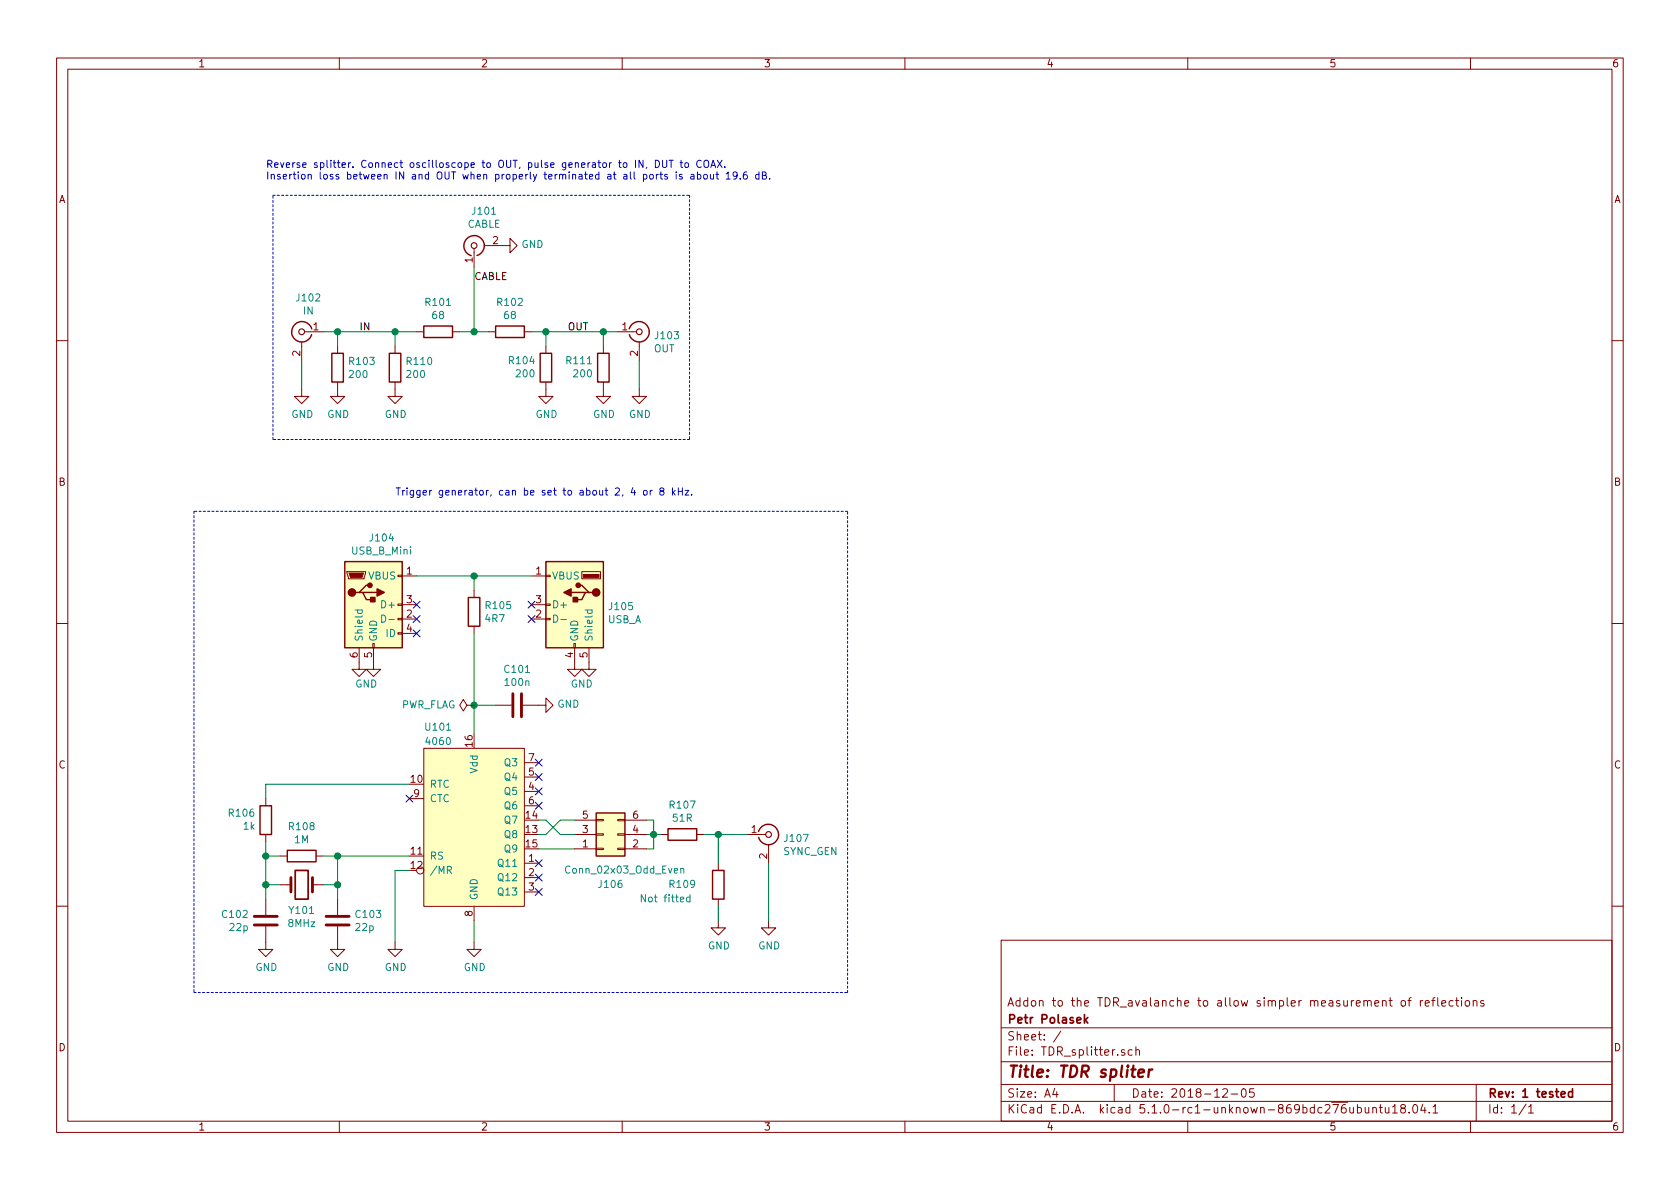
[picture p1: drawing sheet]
EESchema Schematic File Version 4
LIBS:TDR_splitter-cache
EELAYER 29 0
EELAYER END
$Descr A4 11693 8268
encoding utf-8
Sheet 1 1
Title "TDR spliter"
Date "2018-12-05"
Rev "1 tested"
Comp "Petr Polasek"
Comment1 "Addon to the TDR_avalanche to allow simpler measurement of reflections"
Comment2 ""
Comment3 ""
Comment4 ""
$EndDescr
$Comp
L kicad_petr_inherited:Conn_Coaxial J102
U 1 1
P 2100 2300
F 0 "J102" H 2053 2538 50  0000 C CNN
F 1 "IN" H 2053 2447 50  0000 C CNN
F 2 "petr_kicad:Molex_SMA_Jack_Edge_Mount_Chinese" H 2100 2300 50  0001 C CNN
F 3 "" H 2100 2300 50  0001 C CNN
	1    2100 2300
	-1   0    0    -1  
$EndComp
$Comp
L Device:R R103
U 1 1
P 2350 2550
F 0 "R103" H 2420 2596 50  0000 L CNN
F 1 "200" H 2420 2505 50  0000 L CNN
F 2 "Resistor_SMD:R_0805_2012Metric_Pad1.15x1.40mm_HandSolder" V 2280 2550 50  0001 C CNN
F 3 "~" H 2350 2550 50  0001 C CNN
	1    2350 2550
	1    0    0    -1  
$EndComp
$Comp
L Device:R R101
U 1 1
P 3050 2300
F 0 "R101" V 2843 2300 50  0000 C CNN
F 1 "68" V 2934 2300 50  0000 C CNN
F 2 "Resistor_SMD:R_0805_2012Metric_Pad1.15x1.40mm_HandSolder" V 2980 2300 50  0001 C CNN
F 3 "~" H 3050 2300 50  0001 C CNN
	1    3050 2300
	0    1    1    0   
$EndComp
$Comp
L Device:R R102
U 1 1
P 3550 2300
F 0 "R102" V 3343 2300 50  0000 C CNN
F 1 "68" V 3434 2300 50  0000 C CNN
F 2 "Resistor_SMD:R_0805_2012Metric_Pad1.15x1.40mm_HandSolder" V 3480 2300 50  0001 C CNN
F 3 "~" H 3550 2300 50  0001 C CNN
	1    3550 2300
	0    1    1    0   
$EndComp
$Comp
L Device:R R104
U 1 1
P 3800 2550
F 0 "R104" H 3869 2504 50  0000 L CNN
F 1 "200" H 3869 2595 50  0000 L CNN
F 2 "Resistor_SMD:R_0805_2012Metric_Pad1.15x1.40mm_HandSolder" V 3730 2550 50  0001 C CNN
F 3 "~" H 3800 2550 50  0001 C CNN
	1    3800 2550
	-1   0    0    1   
$EndComp
$Comp
L power:GND #PWR0104
U 1 1
P 3800 2700
F 0 "#PWR0104" H 3800 2450 50  0001 C CNN
F 1 "GND" H 3805 2527 50  0000 C CNN
F 2 "" H 3800 2700 50  0001 C CNN
F 3 "" H 3800 2700 50  0001 C CNN
	1    3800 2700
	1    0    0    -1  
$EndComp
$Comp
L power:GND #PWR0103
U 1 1
P 2350 2700
F 0 "#PWR0103" H 2350 2450 50  0001 C CNN
F 1 "GND" H 2355 2527 50  0000 C CNN
F 2 "" H 2350 2700 50  0001 C CNN
F 3 "" H 2350 2700 50  0001 C CNN
	1    2350 2700
	1    0    0    -1  
$EndComp
$Comp
L power:GND #PWR0102
U 1 1
P 2100 2700
F 0 "#PWR0102" H 2100 2450 50  0001 C CNN
F 1 "GND" H 2105 2527 50  0000 C CNN
F 2 "" H 2100 2700 50  0001 C CNN
F 3 "" H 2100 2700 50  0001 C CNN
	1    2100 2700
	1    0    0    -1  
$EndComp
Wire Wire Line
	2100 2500 2100 2700
Wire Wire Line
	2250 2300 2350 2300
Wire Wire Line
	3200 2300 3300 2300
$Comp
L kicad_petr_inherited:Conn_Coaxial J103
U 1 1
P 4450 2300
F 0 "J103" H 4550 2275 50  0000 L CNN
F 1 "OUT" H 4550 2184 50  0000 L CNN
F 2 "petr_kicad:Molex_SMA_Jack_Edge_Mount_Chinese" H 4450 2300 50  0001 C CNN
F 3 "" H 4450 2300 50  0001 C CNN
	1    4450 2300
	1    0    0    -1  
$EndComp
Wire Wire Line
	3700 2300 3800 2300
Wire Wire Line
	3800 2400 3800 2300
Connection ~ 3800 2300
Wire Wire Line
	3800 2300 4200 2300
$Comp
L power:GND #PWR0105
U 1 1
P 4450 2700
F 0 "#PWR0105" H 4450 2450 50  0001 C CNN
F 1 "GND" H 4455 2527 50  0000 C CNN
F 2 "" H 4450 2700 50  0001 C CNN
F 3 "" H 4450 2700 50  0001 C CNN
	1    4450 2700
	1    0    0    -1  
$EndComp
Wire Wire Line
	4450 2700 4450 2500
Wire Wire Line
	2350 2400 2350 2300
Connection ~ 2350 2300
Wire Wire Line
	2350 2300 2750 2300
$Comp
L kicad_petr_inherited:Conn_Coaxial J101
U 1 1
P 3300 1700
F 0 "J101" V 3537 1629 50  0000 C CNN
F 1 "CABLE" V 3446 1629 50  0000 C CNN
F 2 "petr_kicad:Molex_SMA_Jack_Edge_Mount_Chinese" H 3300 1700 50  0001 C CNN
F 3 "" H 3300 1700 50  0001 C CNN
	1    3300 1700
	0    -1   -1   0   
$EndComp
$Comp
L power:GND #PWR0101
U 1 1
P 3500 1700
F 0 "#PWR0101" H 3500 1450 50  0001 C CNN
F 1 "GND" V 3505 1572 50  0000 R CNN
F 2 "" H 3500 1700 50  0001 C CNN
F 3 "" H 3500 1700 50  0001 C CNN
	1    3500 1700
	0    -1   -1   0   
$EndComp
Wire Wire Line
	3300 1850 3300 2300
Connection ~ 3300 2300
Wire Wire Line
	3300 2300 3400 2300
$Comp
L petr_kicad:4060 U101
U 1 1
P 3300 5750
F 0 "U101" H 3050 6450 50  0000 C CNN
F 1 "4060" H 3050 6350 50  0000 C CNN
F 2 "Package_SO:SOIC-16_3.9x9.9mm_P1.27mm" H 3300 5850 50  0001 C CNN
F 3 "https://assets.nexperia.com/documents/data-sheet/74HC_HCT4060_Q100.pdf" H 3300 5850 50  0001 C CNN
	1    3300 5750
	1    0    0    -1  
$EndComp
$Comp
L Connector:USB_B_Mini J104
U 1 1
P 2600 4200
F 0 "J104" H 2657 4667 50  0000 C CNN
F 1 "USB_B_Mini" H 2657 4576 50  0000 C CNN
F 2 "Connector_USB:USB_Mini-B_Lumberg_2486_01_Horizontal" H 2750 4150 50  0001 C CNN
F 3 "~" H 2750 4150 50  0001 C CNN
	1    2600 4200
	1    0    0    -1  
$EndComp
$Comp
L Connector:USB_A J105
U 1 1
P 4000 4200
F 0 "J105" H 3770 4189 50  0000 R CNN
F 1 "USB_A" H 3770 4098 50  0000 R CNN
F 2 "Connector_USB:USB_A_CNCTech_1001-011-01101_Horizontal" H 4150 4150 50  0001 C CNN
F 3 " ~" H 4150 4150 50  0001 C CNN
	1    4000 4200
	-1   0    0    -1  
$EndComp
$Comp
L kicad_petr_inherited:Conn_Coaxial J107
U 1 1
P 5350 5800
F 0 "J107" H 5450 5775 50  0000 L CNN
F 1 "SYNC_GEN" H 5450 5684 50  0000 L CNN
F 2 "petr_kicad:Molex_SMA_Jack_Edge_Mount_Chinese" H 5350 5800 50  0001 C CNN
F 3 "" H 5350 5800 50  0001 C CNN
	1    5350 5800
	1    0    0    -1  
$EndComp
$Comp
L Device:R R107
U 1 1
P 4750 5800
F 0 "R107" V 4543 5800 50  0000 C CNN
F 1 "51R" V 4634 5800 50  0000 C CNN
F 2 "Resistor_SMD:R_0805_2012Metric_Pad1.15x1.40mm_HandSolder" V 4680 5800 50  0001 C CNN
F 3 "~" H 4750 5800 50  0001 C CNN
	1    4750 5800
	0    1    1    0   
$EndComp
$Comp
L Device:R R109
U 1 1
P 5000 6150
F 0 "R109" H 5350 6150 50  0000 R CNN
F 1 "Not fitted" H 5550 6250 50  0000 R CNN
F 2 "Resistor_SMD:R_0805_2012Metric_Pad1.15x1.40mm_HandSolder" V 4930 6150 50  0001 C CNN
F 3 "~" H 5000 6150 50  0001 C CNN
	1    5000 6150
	-1   0    0    1   
$EndComp
Wire Wire Line
	4500 5700 4550 5700
Wire Wire Line
	4550 5700 4550 5800
Wire Wire Line
	4550 5900 4500 5900
Wire Wire Line
	4500 5800 4550 5800
Connection ~ 4550 5800
Wire Wire Line
	4550 5800 4550 5900
Wire Wire Line
	4550 5800 4600 5800
Wire Wire Line
	4900 5800 5000 5800
Wire Wire Line
	5000 6000 5000 5800
Connection ~ 5000 5800
Wire Wire Line
	5000 5800 5200 5800
Wire Wire Line
	3750 5900 4000 5900
$Comp
L power:GND #PWR0106
U 1 1
P 3300 6550
F 0 "#PWR0106" H 3300 6300 50  0001 C CNN
F 1 "GND" H 3305 6377 50  0000 C CNN
F 2 "" H 3300 6550 50  0001 C CNN
F 3 "" H 3300 6550 50  0001 C CNN
	1    3300 6550
	1    0    0    -1  
$EndComp
$Comp
L power:GND #PWR0107
U 1 1
P 5000 6400
F 0 "#PWR0107" H 5000 6150 50  0001 C CNN
F 1 "GND" H 5005 6227 50  0000 C CNN
F 2 "" H 5000 6400 50  0001 C CNN
F 3 "" H 5000 6400 50  0001 C CNN
	1    5000 6400
	1    0    0    -1  
$EndComp
Wire Wire Line
	5000 6400 5000 6300
$Comp
L power:GND #PWR0108
U 1 1
P 5350 6400
F 0 "#PWR0108" H 5350 6150 50  0001 C CNN
F 1 "GND" H 5355 6227 50  0000 C CNN
F 2 "" H 5350 6400 50  0001 C CNN
F 3 "" H 5350 6400 50  0001 C CNN
	1    5350 6400
	1    0    0    -1  
$EndComp
Wire Wire Line
	5350 6400 5350 6000
$Comp
L Device:Crystal Y101
U 1 1
P 2100 6150
F 0 "Y101" H 2100 5974 50  0000 C CNN
F 1 "8MHz" H 2100 5883 50  0000 C CNN
F 2 "Crystal:Crystal_SMD_HC49-SD_HandSoldering" H 2100 6150 50  0001 C CNN
F 3 "~" H 2100 6150 50  0001 C CNN
	1    2100 6150
	1    0    0    -1  
$EndComp
$Comp
L Device:R R108
U 1 1
P 2100 5950
F 0 "R108" V 1893 5950 50  0000 C CNN
F 1 "1M" V 1984 5950 50  0000 C CNN
F 2 "Resistor_SMD:R_0805_2012Metric_Pad1.15x1.40mm_HandSolder" V 2030 5950 50  0001 C CNN
F 3 "~" H 2100 5950 50  0001 C CNN
	1    2100 5950
	0    1    1    0   
$EndComp
$Comp
L Device:R R106
U 1 1
P 1850 5700
F 0 "R106" H 1919 5654 50  0000 L CNN
F 1 "1k" H 1919 5745 50  0000 L CNN
F 2 "Resistor_SMD:R_0805_2012Metric_Pad1.15x1.40mm_HandSolder" V 1780 5700 50  0001 C CNN
F 3 "~" H 1850 5700 50  0001 C CNN
	1    1850 5700
	-1   0    0    1   
$EndComp
$Comp
L Device:C C102
U 1 1
P 1850 6400
F 0 "C102" H 1735 6446 50  0000 R CNN
F 1 "22p" H 1735 6355 50  0000 R CNN
F 2 "Capacitor_SMD:C_0805_2012Metric_Pad1.15x1.40mm_HandSolder" H 1888 6250 50  0001 C CNN
F 3 "~" H 1850 6400 50  0001 C CNN
	1    1850 6400
	1    0    0    -1  
$EndComp
$Comp
L Device:C C103
U 1 1
P 2350 6400
F 0 "C103" H 2465 6446 50  0000 L CNN
F 1 "22p" H 2465 6355 50  0000 L CNN
F 2 "Capacitor_SMD:C_0805_2012Metric_Pad1.15x1.40mm_HandSolder" H 2388 6250 50  0001 C CNN
F 3 "~" H 2350 6400 50  0001 C CNN
	1    2350 6400
	1    0    0    -1  
$EndComp
$Comp
L power:GND #PWR0109
U 1 1
P 2350 6550
F 0 "#PWR0109" H 2350 6300 50  0001 C CNN
F 1 "GND" H 2355 6377 50  0000 C CNN
F 2 "" H 2350 6550 50  0001 C CNN
F 3 "" H 2350 6550 50  0001 C CNN
	1    2350 6550
	1    0    0    -1  
$EndComp
$Comp
L power:GND #PWR0110
U 1 1
P 1850 6550
F 0 "#PWR0110" H 1850 6300 50  0001 C CNN
F 1 "GND" H 1855 6377 50  0000 C CNN
F 2 "" H 1850 6550 50  0001 C CNN
F 3 "" H 1850 6550 50  0001 C CNN
	1    1850 6550
	1    0    0    -1  
$EndComp
Wire Wire Line
	1850 6250 1850 6150
Wire Wire Line
	1950 5950 1850 5950
Connection ~ 1850 5950
Wire Wire Line
	1850 5950 1850 5850
Wire Wire Line
	1950 6150 1850 6150
Connection ~ 1850 6150
Wire Wire Line
	1850 6150 1850 5950
Wire Wire Line
	2250 5950 2350 5950
Wire Wire Line
	2350 6250 2350 6150
Connection ~ 2350 5950
Wire Wire Line
	2350 5950 2850 5950
Wire Wire Line
	2250 6150 2350 6150
Connection ~ 2350 6150
Wire Wire Line
	2350 6150 2350 5950
Wire Wire Line
	2850 5450 1850 5450
Wire Wire Line
	1850 5450 1850 5550
$Comp
L power:GND #PWR0111
U 1 1
P 2750 6550
F 0 "#PWR0111" H 2750 6300 50  0001 C CNN
F 1 "GND" H 2755 6377 50  0000 C CNN
F 2 "" H 2750 6550 50  0001 C CNN
F 3 "" H 2750 6550 50  0001 C CNN
	1    2750 6550
	1    0    0    -1  
$EndComp
Wire Wire Line
	2850 6050 2750 6050
Wire Wire Line
	2750 6050 2750 6550
NoConn ~ 2900 4200
NoConn ~ 2900 4300
NoConn ~ 2900 4400
NoConn ~ 3700 4300
NoConn ~ 3700 4200
$Comp
L power:GND #PWR0112
U 1 1
P 4000 4600
F 0 "#PWR0112" H 4000 4350 50  0001 C CNN
F 1 "GND" H 4050 4450 50  0000 C CNN
F 2 "" H 4000 4600 50  0001 C CNN
F 3 "" H 4000 4600 50  0001 C CNN
	1    4000 4600
	1    0    0    -1  
$EndComp
$Comp
L power:GND #PWR0113
U 1 1
P 4100 4600
F 0 "#PWR0113" H 4100 4350 50  0001 C CNN
F 1 "GND" H 4105 4427 50  0001 C CNN
F 2 "" H 4100 4600 50  0001 C CNN
F 3 "" H 4100 4600 50  0001 C CNN
	1    4100 4600
	1    0    0    -1  
$EndComp
$Comp
L power:GND #PWR0114
U 1 1
P 2500 4600
F 0 "#PWR0114" H 2500 4350 50  0001 C CNN
F 1 "GND" H 2550 4450 50  0000 C CNN
F 2 "" H 2500 4600 50  0001 C CNN
F 3 "" H 2500 4600 50  0001 C CNN
	1    2500 4600
	1    0    0    -1  
$EndComp
$Comp
L power:GND #PWR0115
U 1 1
P 2600 4600
F 0 "#PWR0115" H 2600 4350 50  0001 C CNN
F 1 "GND" H 2605 4427 50  0001 C CNN
F 2 "" H 2600 4600 50  0001 C CNN
F 3 "" H 2600 4600 50  0001 C CNN
	1    2600 4600
	1    0    0    -1  
$EndComp
Wire Wire Line
	3300 6550 3300 6400
Wire Wire Line
	2900 4000 3300 4000
$Comp
L Device:R R105
U 1 1
P 3300 4250
F 0 "R105" H 3370 4296 50  0000 L CNN
F 1 "4R7" H 3370 4205 50  0000 L CNN
F 2 "Resistor_SMD:R_0805_2012Metric_Pad1.15x1.40mm_HandSolder" V 3230 4250 50  0001 C CNN
F 3 "~" H 3300 4250 50  0001 C CNN
	1    3300 4250
	1    0    0    -1  
$EndComp
Wire Wire Line
	3300 4100 3300 4000
Connection ~ 3300 4000
Wire Wire Line
	3300 4000 3700 4000
$Comp
L Device:C C101
U 1 1
P 3600 4900
F 0 "C101" V 3348 4900 50  0000 C CNN
F 1 "100n" V 3439 4900 50  0000 C CNN
F 2 "Capacitor_SMD:C_0805_2012Metric_Pad1.15x1.40mm_HandSolder" H 3638 4750 50  0001 C CNN
F 3 "~" H 3600 4900 50  0001 C CNN
	1    3600 4900
	0    1    1    0   
$EndComp
$Comp
L power:GND #PWR0116
U 1 1
P 3750 4900
F 0 "#PWR0116" H 3750 4650 50  0001 C CNN
F 1 "GND" V 3755 4772 50  0000 R CNN
F 2 "" H 3750 4900 50  0001 C CNN
F 3 "" H 3750 4900 50  0001 C CNN
	1    3750 4900
	0    -1   -1   0   
$EndComp
Wire Wire Line
	3300 5100 3300 4900
Wire Wire Line
	3450 4900 3300 4900
Connection ~ 3300 4900
Wire Wire Line
	3300 4900 3300 4400
$Comp
L Device:R R110
U 1 1
P 2750 2550
F 0 "R110" H 2820 2596 50  0000 L CNN
F 1 "200" H 2820 2505 50  0000 L CNN
F 2 "Resistor_SMD:R_0805_2012Metric_Pad1.15x1.40mm_HandSolder" V 2680 2550 50  0001 C CNN
F 3 "~" H 2750 2550 50  0001 C CNN
	1    2750 2550
	1    0    0    -1  
$EndComp
Wire Wire Line
	2750 2400 2750 2300
Connection ~ 2750 2300
Wire Wire Line
	2750 2300 2900 2300
$Comp
L power:GND #PWR0117
U 1 1
P 2750 2700
F 0 "#PWR0117" H 2750 2450 50  0001 C CNN
F 1 "GND" H 2755 2527 50  0000 C CNN
F 2 "" H 2750 2700 50  0001 C CNN
F 3 "" H 2750 2700 50  0001 C CNN
	1    2750 2700
	1    0    0    -1  
$EndComp
$Comp
L Device:R R111
U 1 1
P 4200 2550
F 0 "R111" H 4269 2504 50  0000 L CNN
F 1 "200" H 4269 2595 50  0000 L CNN
F 2 "Resistor_SMD:R_0805_2012Metric_Pad1.15x1.40mm_HandSolder" V 4130 2550 50  0001 C CNN
F 3 "~" H 4200 2550 50  0001 C CNN
	1    4200 2550
	-1   0    0    1   
$EndComp
Wire Wire Line
	4200 2400 4200 2300
Connection ~ 4200 2300
Wire Wire Line
	4200 2300 4300 2300
$Comp
L power:GND #PWR0118
U 1 1
P 4200 2700
F 0 "#PWR0118" H 4200 2450 50  0001 C CNN
F 1 "GND" H 4205 2527 50  0000 C CNN
F 2 "" H 4200 2700 50  0001 C CNN
F 3 "" H 4200 2700 50  0001 C CNN
	1    4200 2700
	1    0    0    -1  
$EndComp
$Comp
L Connector_Generic:Conn_02x03_Odd_Even J106
U 1 1
P 4200 5800
F 0 "J106" H 4250 6150 50  0000 C CNN
F 1 "Conn_02x03_Odd_Even" H 4350 6050 50  0000 C CNN
F 2 "Connector_PinHeader_2.54mm:PinHeader_2x03_P2.54mm_Vertical_SMD" H 4200 5800 50  0001 C CNN
F 3 "~" H 4200 5800 50  0001 C CNN
	1    4200 5800
	1    0    0    1   
$EndComp
Wire Wire Line
	3900 5800 3800 5700
Wire Wire Line
	3800 5700 3750 5700
Wire Wire Line
	3900 5800 4000 5800
Wire Wire Line
	3750 5800 3800 5800
Wire Wire Line
	3800 5800 3900 5700
Wire Wire Line
	3900 5700 4000 5700
Text Label 2500 2300 0    50   ~ 0
IN
Text Label 3300 1950 0    50   ~ 0
CABLE
Text Label 3950 2300 0    50   ~ 0
OUT
$Comp
L power:PWR_FLAG #FLG0101
U 1 1
P 3300 4900
F 0 "#FLG0101" H 3300 4975 50  0001 C CNN
F 1 "PWR_FLAG" V 3300 5027 50  0000 L CNN
F 2 "" H 3300 4900 50  0001 C CNN
F 3 "~" H 3300 4900 50  0001 C CNN
	1    3300 4900
	0    -1   -1   0   
$EndComp
NoConn ~ 2850 5550
NoConn ~ 3750 5300
NoConn ~ 3750 5400
NoConn ~ 3750 5500
NoConn ~ 3750 5600
NoConn ~ 3750 6000
NoConn ~ 3750 6100
NoConn ~ 3750 6200
Wire Notes Line
	1350 6900 5900 6900
Wire Notes Line
	5900 6900 5900 3550
Wire Notes Line
	5900 3550 1350 3550
Wire Notes Line
	1350 3550 1350 6900
Text Notes 2750 3450 0    50   ~ 0
Trigger generator, can be set to about 2, 4 or 8 kHz.
Wire Notes Line
	1900 3050 1900 1350
Wire Notes Line
	1900 1350 4800 1350
Wire Notes Line
	4800 1350 4800 3050
Wire Notes Line
	4800 3050 1900 3050
Text Notes 1850 1250 0    50   ~ 0
Reverse splitter. Connect oscilloscope to OUT, pulse generator to IN, DUT to COAX.\nInsertion loss between IN and OUT when properly terminated at all ports is about 19.6 dB.
$EndSCHEMATC
